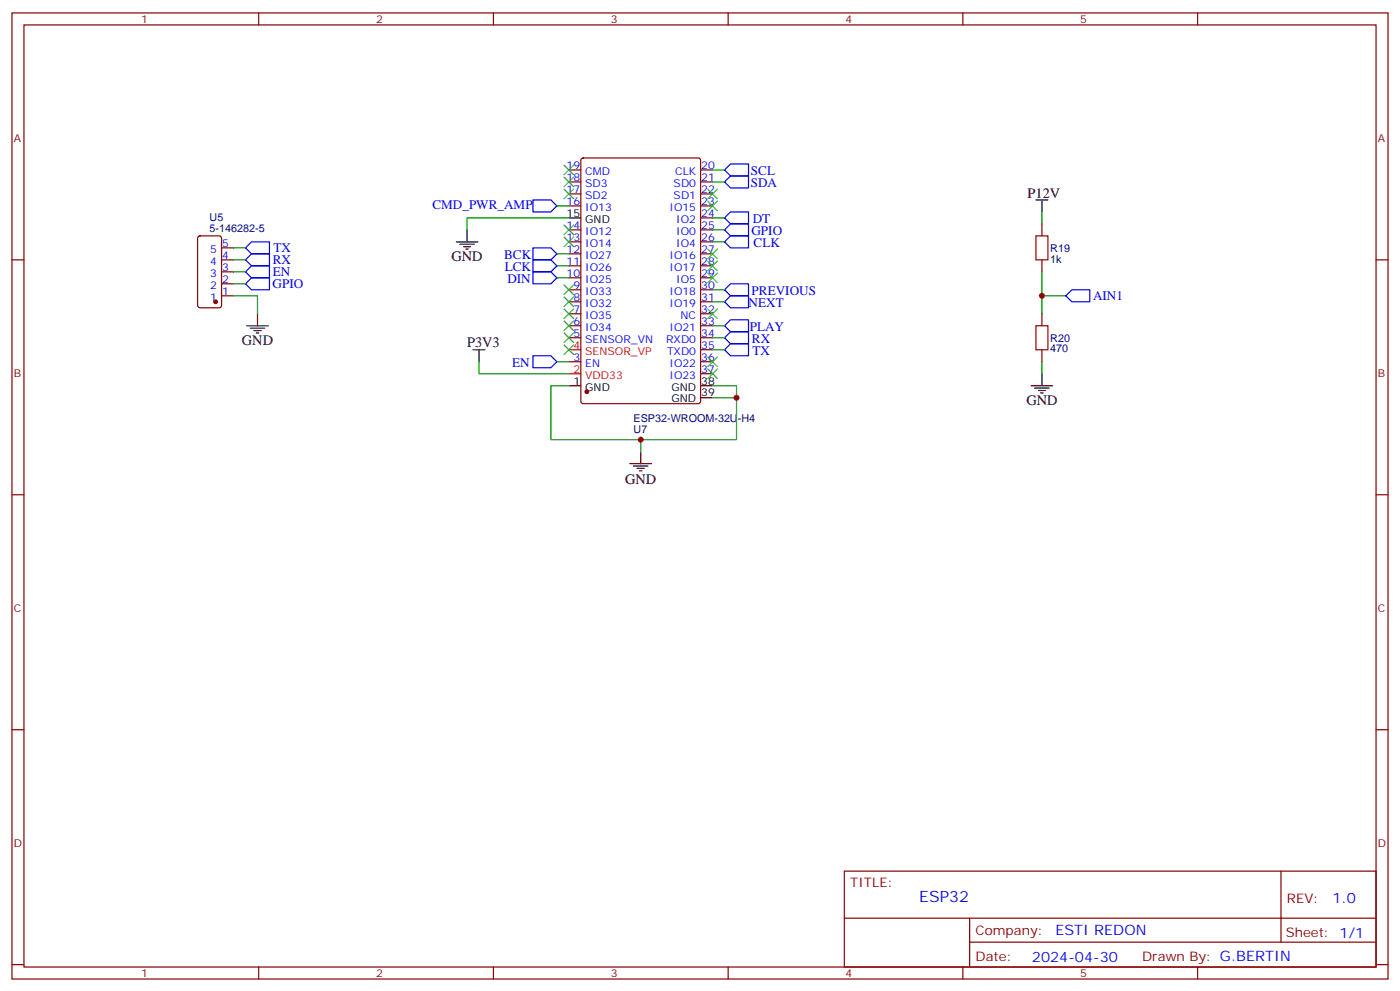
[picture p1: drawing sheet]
<svg xmlns="http://www.w3.org/2000/svg" width="412mm" height="292mm" viewBox="0 0 412 292" stroke-linecap="round" stroke-linejoin="round" font-family="sans-serif">
<g fill="none" stroke="#870000" stroke-width=".35">
<path d="M3.5 3.8h405.4v284.3h-405.4zM7.1 7.3h398.2v277.3h-398.2zM76.2 3.8v3.5M145.3 3.8v3.5M214.5 3.8v3.5M283.6 3.8v3.5M352.8 3.8v3.5M167.6 57.1h3.5M167.6 53.6h3.5M167.6 50h3.5M171.3 46.7l.5-.2h33.9l.6 .4 .1 71.2-.5 .7h-34.1l-.6-.4-.1-71.2zM206.4 57.1h3.5"/>
<path d="M206.4 53.6h3.5M206.4 50h3.5M3.5 76.5h3.6M58.4 69.6l.5-.2h5.7l.6 .5 .1 20-.5 .6-5.9 .1-.6-.5-.1-20zM65.3 76.5h3.5M65.3 73h3.5M167.6 78.2h3.5M167.6 74.7h3.5M167.6 71.2h3.5M167.6 67.7h3.5M167.6 60.6h3.5M206.4 78.2h3.5"/>
<path d="M206.4 74.7h3.5M206.4 71.2h3.5M206.4 67.7h3.5M206.4 64.1h3.5M206.4 60.6h3.5M306.9 65.9v3.5M306.9 76.5v3.5M405.3 76.5h3.6M65.3 87.1h3.5M65.3 83.5h3.5M65.3 80h3.5M167.6 99.4h3.5"/>
<path d="M167.6 95.9h3.5M167.6 92.4h3.5M167.6 88.8h3.5M167.6 85.3h3.5M167.6 81.8h3.5M206.4 99.4h3.5M206.4 95.9h3.5M206.4 92.4h3.5M206.4 88.8h3.5M206.4 85.3h3.5M206.4 81.8h3.5M306.9 92.4v3.5"/>
<path d="M167.6 106.5h3.5M206.4 110h3.5M206.4 106.5h3.5M206.4 102.9h3.5M306.9 102.9v3.6M3.5 145.6h3.6M405.3 145.6h3.6M3.5 214.8h3.6M405.3 214.8h3.6M248.7 256.4h156.6v28.2h-156.6zM377.3 256.4v20.9M248.7 270.2h156.5"/>
<path d="M285.6 277.3h119.6M285.6 270.2v14.2M3.5 283.9h3.6M76.2 284.6v3.5M145.3 284.6v3.5M214.5 284.6v3.5M283.6 284.6v3.5M352.8 284.6v3.5M405.3 283.9h3.6"/>
</g>
<g fill="none" stroke="#008700" stroke-width=".35">
<path d="M209.9 53.6h3.5M209.9 50h3.5M68.8 73h3.5M68.8 76.5h3.5M164 78.2h3.6M164 74.7h3.6M164 60.6h3.6M167.6 64.1h-30v3.6M209.9 64.1h3.5M209.9 67.7h3.5M209.9 71.2h3.5M306.9 62.4v3.5"/>
<path d="M68.8 87.1h7v5.3M68.8 80h3.5M68.8 83.5h3.5M164 81.8h3.6M209.9 99.4h3.5M209.9 85.3h3.5M209.9 88.8h3.5M209.9 95.9h3.5M306.9 80v12.4M306.9 87.1h7.1M141.1 106.5v3.5h26.5M164 106.5h3.6"/>
<path d="M167.6 113.5h-5.3v15.9h54.7v-12.3h-7.1M209.9 113.5h7.1v3.6M209.9 102.9h3.5M306.9 106.5v3.5M188.7 129.4v3.5"/>
</g>
<g fill="none" stroke="#000" stroke-width=".35">
<path d="M305.2 58.8h3.5M306.9 58.8v3.6M134.4 71.2h6.4M135.5 71.9h4.2M136.5 72.6h2.1M137.2 73.3h.7M137.6 67.7v3.5M167.6 64.1h3.5M72.7 95.9h6.3M73.7 96.6h4.3M74.8 97.3h2.1M75.5 98h.7"/>
<path d="M75.8 92.4v3.5M139.3 102.9h3.6M141.1 102.9v3.6M167.6 113.5h3.5M206.4 113.5h3.5M206.4 117.1h3.5M303.7 113.5h6.4M304.8 114.2h4.2M305.9 114.9h2.1M306.6 115.6h.7M306.9 110v3.5M185.6 136.5h6.3"/>
<path d="M186.6 137.2h4.3M187.7 137.9h2.1M188.4 138.6h.7M188.7 132.9v3.6"/>
</g>
<path d="M305.2 69.4h3.5v7.1h-3.5zM305.2 95.9h3.5v7h-3.5z" fill="none" stroke="#a10000" stroke-width=".35"/>
<g fill="none" stroke="#00f" stroke-width=".35">
<path d="M157 58.8h5.3l1.7 1.8-1.7 1.8h-5.3zM215.2 51.8h5.3v3.5h-5.3l-1.8-1.7zM215.2 48.3h5.3v3.5h-5.3l-1.8-1.8zM74.1 78.2h5.3v3.6h-5.3l-1.8-1.8zM74.1 71.2h5.3v3.5h-5.3l-1.8-1.7zM74.1 74.7h5.3v3.5h-5.3l-1.8-1.7zM157 76.5h5.3l1.7 1.7-1.7 1.8h-5.3zM157 73h5.3l1.7 1.7-1.7 1.8h-5.3zM213.4 64.1l1.8-1.7h5.3v3.5h-5.3zM213.4 67.7l1.8-1.8h5.3v3.5h-5.3zM213.4 71.2l1.8-1.8h5.3v3.6h-5.3zM74.1 81.8h5.3v3.5h-5.3l-1.8-1.8z"/>
<path d="M157 80h5.3l1.7 1.8-1.7 1.7h-5.3zM213.4 99.4l1.8-1.8h5.3v3.6h-5.3zM213.4 85.3l1.8-1.8h5.3v3.6h-5.3zM213.4 88.8l1.8-1.7h5.3v3.5h-5.3zM213.4 95.9l1.8-1.8h5.3v3.5h-5.3zM314 87.1l1.7-1.8h5.3v3.5h-5.3zM157 104.7h5.3l1.7 1.8-1.7 1.7h-5.3zM213.4 102.9l1.8-1.7h5.3v3.5h-5.3z"/>
</g>
<g fill="#870000" stroke="#870000" stroke-width=".35">
<circle cx="63.5" cy="88.8" r=".53"/>
<circle cx="172.9" cy="115.3" r=".53"/>
</g>
<path d="M167.6 102.9h3.5M167.6 110h3.5" fill="none" stroke="#f00" stroke-width=".35"/>
<g fill="none" stroke="#3c3" stroke-width=".35">
<path d="M166.2 55.7l2.8 2.8M166.2 52.1l2.8 2.9M166.2 48.6l2.8 2.8M169 55.7l-2.8 2.8M169 52.1l-2.8 2.9M169 48.6l-2.8 2.8M208.5 55.7l2.8 2.8M208.5 59.2l2.8 2.8M211.3 55.7l-2.8 2.8M211.3 59.2l-2.8 2.8M166.2 69.8l2.8 2.8M166.2 66.3l2.8 2.8"/>
<path d="M169 69.8l-2.8 2.8M169 66.3l-2.8 2.8M208.5 73.3l2.8 2.8M208.5 76.8l2.8 2.9M211.3 73.3l-2.8 2.8M211.3 76.8l-2.8 2.9M166.2 98l2.8 2.8M166.2 90.9l2.8 2.9M166.2 87.4l2.8 2.8M166.2 83.9l2.8 2.8M166.2 94.5l2.8 2.8M169 98l-2.8 2.8"/>
<path d="M169 90.9l-2.8 2.9M169 87.4l-2.8 2.8M169 83.9l-2.8 2.8M169 94.5l-2.8 2.8M208.5 80.4l2.8 2.8M208.5 90.9l2.8 2.9M211.3 80.4l-2.8 2.8M211.3 90.9l-2.8 2.9M166.2 101.5l2.8 2.9M169 101.5l-2.8 2.9M208.5 105.1l2.8 2.8M208.5 108.6l2.8 2.8"/>
<path d="M211.3 105.1l-2.8 2.8M211.3 108.6l-2.8 2.8"/>
</g>
<g fill="#c00">
<circle cx="306.9" cy="87.1" r=".88"/>
<circle cx="217" cy="117.1" r=".88"/>
<circle cx="188.7" cy="129.4" r=".88"/>
</g>
<text font-size="4.6" fill="#00f" x="270.8" y="265.4">ESP32</text>
<g font-size="4.2">
<text x="302.7" y="58.1">P12V</text>
<text x="133" y="76.8">GND</text>
<text x="71.3" y="101.5">GND</text>
<text x="137.6" y="102.2">P3V3</text>
<text x="302.3" y="119.2">GND</text>
<text x="184.1" y="142.5">GND</text>
</g>
<g font-size="4.2" fill="#00f">
<text x="392.5" y="265.7">1.0</text>
<text x="310.9" y="275.2">ESTI REDON</text>
<text x="304" y="283">2024-04-30</text>
</g>
<g font-size="3.9" fill="#00f">
<text x="221.2" y="51.5">SCL</text>
<text x="221.1" y="55.1">SDA</text>
<text x="127.4" y="61.6">CMD_PWR_AMP</text>
<text x="221.7" y="65.7">DT</text>
<text x="221.4" y="69.1">GPIO</text>
<text x="80.4" y="77.7">RX</text>
<text x="80.6" y="74.1">TX</text>
<text x="148.5" y="76.3">BCK</text>
<text x="222" y="72.8">CLK</text>
<text x="80.3" y="81.2">EN</text>
<text x="148.7" y="79.8">LCK</text>
<text x="149.5" y="83.3">DIN</text>
<text x="80.3" y="84.8">GPIO</text>
<text x="221.4" y="86.9">PREVIOUS</text>
<text x="322" y="88.4">AIN1</text>
<text x="220.5" y="90.4">NEXT</text>
<text x="220.9" y="97.4">PLAY</text>
<text x="221.5" y="101.1">RX</text>
<text x="221.7" y="104.6">TX</text>
<text x="150.9" y="108.1">EN</text>
</g>
<g font-size="3.9" fill="#800">
<text x="250.5" y="261">TITLE:</text>
<text x="379.1" y="265.7">REV:</text>
<text x="287.4" y="275.2">Company:</text>
<text x="378.7" y="275.8">Sheet: 1/1</text>
<text x="287.4" y="282.9">Date:</text>
<text x="336.4" y="282.9">Drawn By: G.BERTIN</text>
</g>
<g font-size="3.2" fill="#800">
<text x="41.6" y="6.8">1</text>
<text x="110.8" y="6.8">2</text>
<text x="179.9" y="6.8">3</text>
<text x="249.1" y="6.8">4</text>
<text x="318.2" y="6.8">5</text>
<text x="4.1" y="41.9">A</text>
<text x="405.9" y="41.9">A</text>
<text x="4.1" y="111.1">B</text>
<text x="405.9" y="111.1">B</text>
<text x="4.1" y="180.2">C</text>
<text x="405.9" y="180.2">C</text>
<text x="4.1" y="249.3">D</text>
<text x="405.9" y="249.3">D</text>
<text x="41.6" y="287.6">1</text>
<text x="110.8" y="287.6">2</text>
<text x="179.9" y="287.6">3</text>
<text x="249.1" y="287.6">4</text>
<text x="318.2" y="287.6">5</text>
</g>
<g font-size="3.2" fill="#00f">
<text x="166.9" y="49.7">19</text>
<text x="166.9" y="53.2">18</text>
<text x="172.4" y="51.4">CMD</text>
<text x="198.9" y="51.4">CLK</text>
<text x="206.6" y="53.2">21</text>
<text x="206.6" y="49.7">20</text>
<text x="166.9" y="56.7">17</text>
<text x="172.4" y="55">SD3</text>
<text x="172.4" y="58.5">SD2</text>
<text x="198.4" y="58.5">SD1</text>
<text x="198.4" y="55">SD0</text>
<text x="206.6" y="56.7">22</text>
<text x="166.9" y="60.3">16</text>
<text x="172.4" y="62">IO13</text>
<text x="197.2" y="62">IO15</text>
<text x="199.2" y="65.5">IO2</text>
<text x="206.6" y="63.8">24</text>
<text x="206.6" y="60.3">23</text>
<text x="166.9" y="67.3">14</text>
<text x="166.9" y="70.8">13</text>
<text x="172.4" y="69.1">IO12</text>
<text x="199.2" y="69.1">IO0</text>
<text x="206.6" y="70.8">26</text>
<text x="206.6" y="67.3">25</text>
<text x="61.9" y="77.9">4</text>
<text x="61.9" y="74.4">5</text>
<text x="65.4" y="76.1">4</text>
<text x="65.4" y="72.6">5</text>
<text x="166.9" y="74.4">12</text>
<text x="166.9" y="77.9">11</text>
<text x="172.4" y="72.6">IO14</text>
<text x="172.4" y="76.1">IO27</text>
<text x="197.2" y="76.1">IO16</text>
<text x="199.2" y="72.6">IO4</text>
<text x="206.6" y="77.9">28</text>
<text x="206.6" y="74.4">27</text>
<text x="61.9" y="81.4">3</text>
<text x="65.4" y="83.2">2</text>
<text x="65.4" y="79.7">3</text>
<text x="166.9" y="81.4">10</text>
<text x="172.4" y="79.7">IO26</text>
<text x="172.4" y="83.2">IO25</text>
<text x="197.2" y="79.7">IO17</text>
<text x="199.2" y="83.2">IO5</text>
<text x="206.6" y="81.4">29</text>
<text x="61.9" y="88.5">1</text>
<text x="61.9" y="84.9">2</text>
<text x="65.4" y="86.7">1</text>
<text x="168.9" y="84.9">9</text>
<text x="168.9" y="88.5">8</text>
<text x="172.4" y="86.7">IO33</text>
<text x="197.2" y="86.7">IO18</text>
<text x="206.6" y="88.5">31</text>
<text x="206.6" y="84.9">30</text>
<text x="168.9" y="92">7</text>
<text x="168.9" y="95.5">6</text>
<text x="172.4" y="90.2">IO32</text>
<text x="172.4" y="93.8">IO35</text>
<text x="197.2" y="90.2">IO19</text>
<text x="200.5" y="93.8">NC</text>
<text x="206.6" y="95.5">33</text>
<text x="206.6" y="92">32</text>
<text x="168.9" y="99.1">5</text>
<text x="172.4" y="97.3">IO34</text>
<text x="172.4" y="100.8">SENSOR_VN</text>
<text x="196.2" y="100.8">RXD0</text>
<text x="197.2" y="97.3">IO21</text>
<text x="206.6" y="99.1">34</text>
<text x="168.9" y="106.1">3</text>
<text x="172.4" y="107.9">EN</text>
<text x="196.5" y="104.4">TXD0</text>
<text x="197.2" y="107.9">IO22</text>
<text x="206.6" y="106.1">36</text>
<text x="206.6" y="102.6">35</text>
<text x="197.2" y="111.4">IO23</text>
<text x="206.6" y="109.6">37</text>
</g>
<g font-size="3.2" fill="#000080">
<text x="61.7" y="65.1">U5</text>
<text x="61.7" y="68.4">5-146282-5</text>
<text x="309.4" y="77.3">1k</text>
<text x="309.4" y="74.1">R19</text>
<text x="309.4" y="100.6">R20</text>
<text x="309.4" y="103.7">470</text>
<text x="186.6" y="124.2">ESP32-WROOM-32U-H4</text>
<text x="186.6" y="127.4">U7</text>
</g>
<g font-size="3.2">
<text x="166.9" y="63.8">15</text>
<text x="172.4" y="65.5">GND</text>
<text x="168.9" y="113.2">1</text>
<text x="206.6" y="113.2">38</text>
<text x="172.4" y="114.9">GND</text>
<text x="197.8" y="118.5">GND</text>
<text x="197.8" y="114.9">GND</text>
<text x="206.6" y="116.7">39</text>
</g>
<g font-size="3.2" fill="#f00">
<text x="168.9" y="102.6">4</text>
<text x="172.4" y="104.4">SENSOR_VP</text>
<text x="168.9" y="109.6">2</text>
<text x="172.4" y="111.4">VDD33</text>
</g>
</svg>
